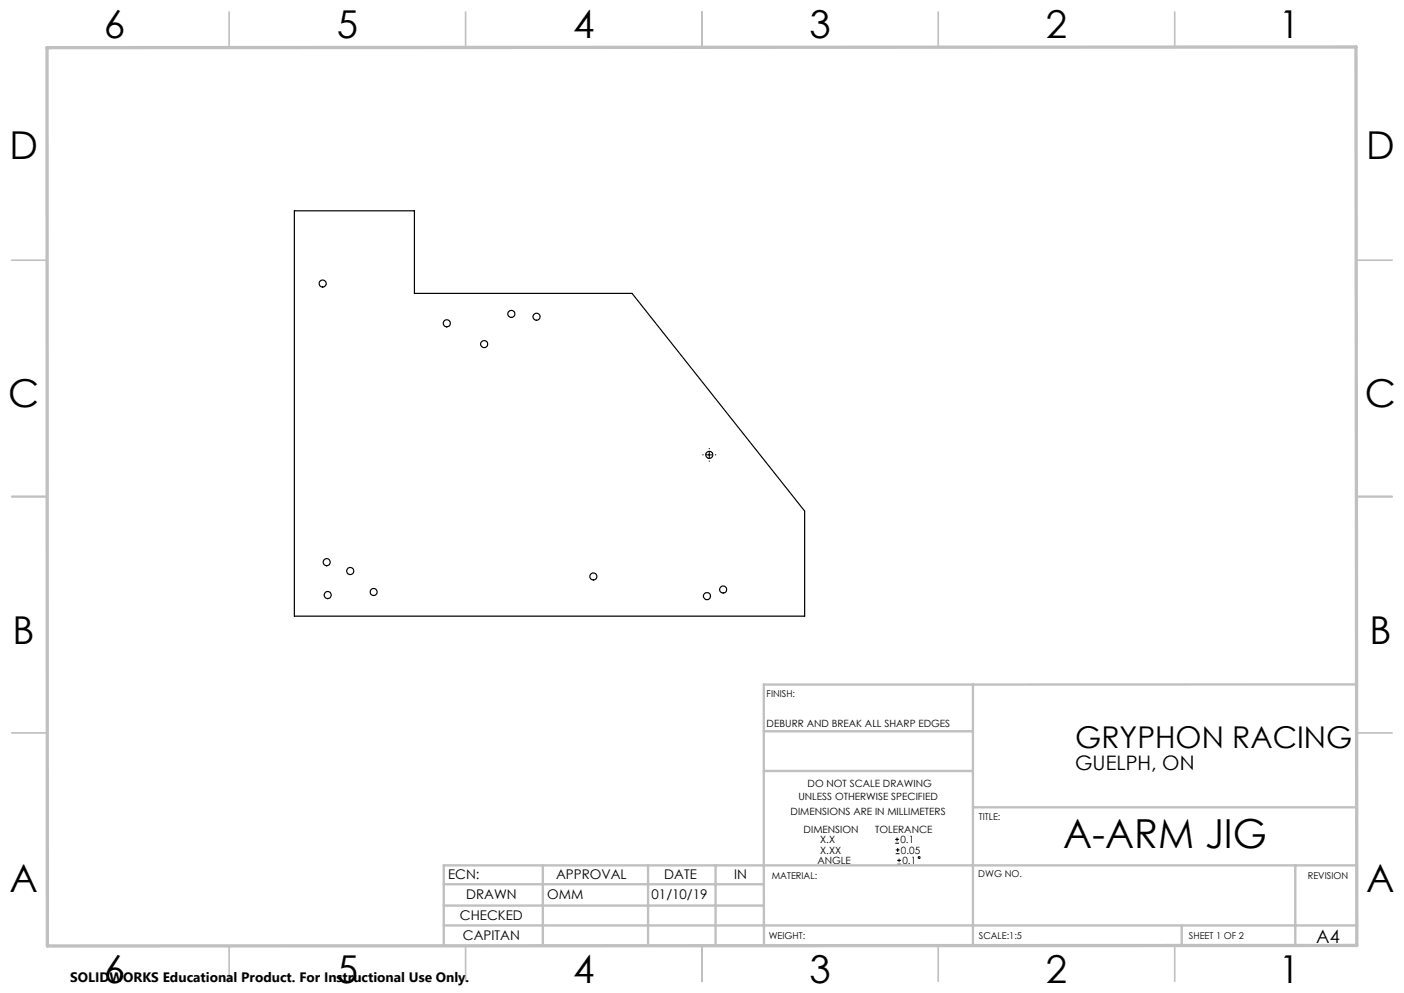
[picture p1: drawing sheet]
<svg xmlns="http://www.w3.org/2000/svg" width="297mm" height="210mm" viewBox="0 0 297 210" stroke-linecap="round" stroke-linejoin="round" font-family="sans-serif">
<g fill="none" stroke="#000" stroke-width=".21">
<path d="M148.7 96.2h.1M149.4 96.2h1.3M150 94.8v.1M150 95.6v1.2M150 97.5v.1M151.3 96.2h.1M189.4 178.3h.8M189.4 177.5h.8M189.5 179.7h.8M189.8 177.1v.8M189.9 179.3v.9M189.5 180.5h.8"/>
<path d="M189.8 182.8h.8M189.8 182h.8M190.2 181.6v.7"/>
<circle cx="194.4" cy="181.3" r=".19"/>
</g>
<g fill="none" stroke="#c0c0c0" stroke-width=".35">
<path d="M48.5 2.5v7.5M98.5 2.5v7.5M148.5 2.5v7.5M198.5 2.5v7.5M248.5 2.5v7.5M2.5 55h7.5M287 55h7.5M2.5 105h7.5M287 105h7.5M2.5 155h7.5M287 155h7.5M48.5 200v7.5"/>
<path d="M98.5 200v7.5M148.5 200v7.5M198.5 200v7.5M248.5 200v7.5"/>
</g>
<g fill="none" stroke="#c0c0c0" stroke-width=".5">
<path d="M161.6 154.6h44.2M205.8 144.8v55.2M287 144.7l-125.4 .1v55.2M161.6 163h44.2M205.8 170.7h81.2M93.9 195.7h193.1M93.9 191.5h67.7M93.9 187h67.7M114.8 183v17M137.1 183v17M151.4 183v17M250 195.8v4.2"/>
<path d="M274 183v16.9M287 183h-193.1v17"/>
</g>
<path d="M9.9 10.1l276.9-.2 .2 190-277 .2z" fill="none" stroke="#c0c0c0" stroke-width=".7"/>
<g fill="none" stroke="#000" stroke-width=".25">
<path d="M62.3 44.6h25.4v17.4h46l36.5 46.1v22.2h-107.9z"/>
<circle cx="68.2" cy="60" r=".75"/>
<circle cx="94.5" cy="68.4" r=".75"/>
<circle cx="102.4" cy="72.8" r=".75"/>
<circle cx="108.2" cy="66.4" r=".75"/>
<circle cx="113.5" cy="67" r=".75"/>
<circle cx="150.1" cy="96.2" r=".75"/>
<circle cx="69.1" cy="118.9" r=".74"/>
<circle cx="69.3" cy="125.9" r=".74"/>
<circle cx="74.1" cy="120.8" r=".75"/>
<circle cx="79" cy="125.2" r=".74"/>
<circle cx="125.5" cy="121.9" r=".74"/>
<circle cx="149.6" cy="126.1" r=".75"/>
<circle cx="153" cy="124.7" r=".74"/>
</g>
<text font-size="8.5" x="224.9" y="179.3">A-ARM JIG</text>
<g font-size="8.1">
<text x="22" y="8">6</text>
<text x="71.2" y="8">5</text>
<text x="121.2" y="8">4</text>
<text x="171.3" y="8">3</text>
<text x="221.3" y="8">2</text>
<text x="270.5" y="8">1</text>
<text x="2" y="33.6">D</text>
<text x="289" y="33.6">D</text>
<text x="1.7" y="86.1">C</text>
<text x="288.7" y="86.1">C</text>
<text x="2.7" y="136.1">B</text>
<text x="289.7" y="136.1">B</text>
<text x="2" y="188.6">A</text>
<text x="289" y="188.6">A</text>
<text x="22" y="208">6</text>
<text x="71.2" y="208">5</text>
<text x="121.2" y="208">4</text>
<text x="171.3" y="208">3</text>
<text x="221.3" y="208">2</text>
<text x="270.5" y="208">1</text>
</g>
<text font-size="6.3" x="227.4" y="158.2">GRYPHON RACING</text>
<text font-size="4.2" x="227.4" y="162.8">GUELPH, ON</text>
<text font-size="3.9" x="278.4" y="199.3">A4</text>
<text font-size="2.9" x="14.9" y="207.6">SOLIDWORKS Educational Product. For Instructional Use Only.</text>
<g font-size="2.8">
<text x="94.8" y="185.9">ECN:</text>
<text x="117.6" y="185.9">APPROVAL</text>
<text x="140.5" y="185.9">DATE</text>
<text x="155.3" y="185.9">IN</text>
<text x="98.6" y="190.2">DRAWN</text>
<text x="115.8" y="190.2">OMM</text>
<text x="137.8" y="190.2">01/10/19</text>
<text x="97.3" y="194.5">CHECKED</text>
<text x="97.9" y="198.9">CAPITAN</text>
</g>
<g font-size="2.1">
<text x="162.2" y="153.7">DEBURR AND BREAK ALL SHARP EDGES</text>
<text x="170.8" y="166.4">DO NOT SCALE DRAWING</text>
<text x="167.2" y="172.4">DIMENSIONS ARE IN MILLIMETERS</text>
<text x="168.9" y="169.2">UNLESS OTHERWISE SPECIFIED</text>
<text x="170" y="176.1">DIMENSION</text>
<text x="173.5" y="178.3">X.X</text>
<text x="185.2" y="176.1">TOLERANCE</text>
<text x="190.5" y="178.3">0.1</text>
<text x="172.9" y="182.7">ANGLE</text>
<text x="173.5" y="180.5">X.XX</text>
<text x="190.6" y="180.5">0.05</text>
<text x="190.9" y="182.7">0.1</text>
</g>
<g font-size="2">
<text x="162.2" y="147.5">FINISH:</text>
<text x="207.1" y="173.3">TITLE:</text>
<text x="163.3" y="185.9">MATERIAL:</text>
<text x="207" y="185.5">DWG NO.</text>
<text x="276.7" y="185.9">REVISION</text>
<text x="162.6" y="198.5">WEIGHT:</text>
<text x="207.1" y="198.6">SCALE:1:5</text>
<text x="251.5" y="198.6">SHEET 1 OF 2</text>
</g>
</svg>
